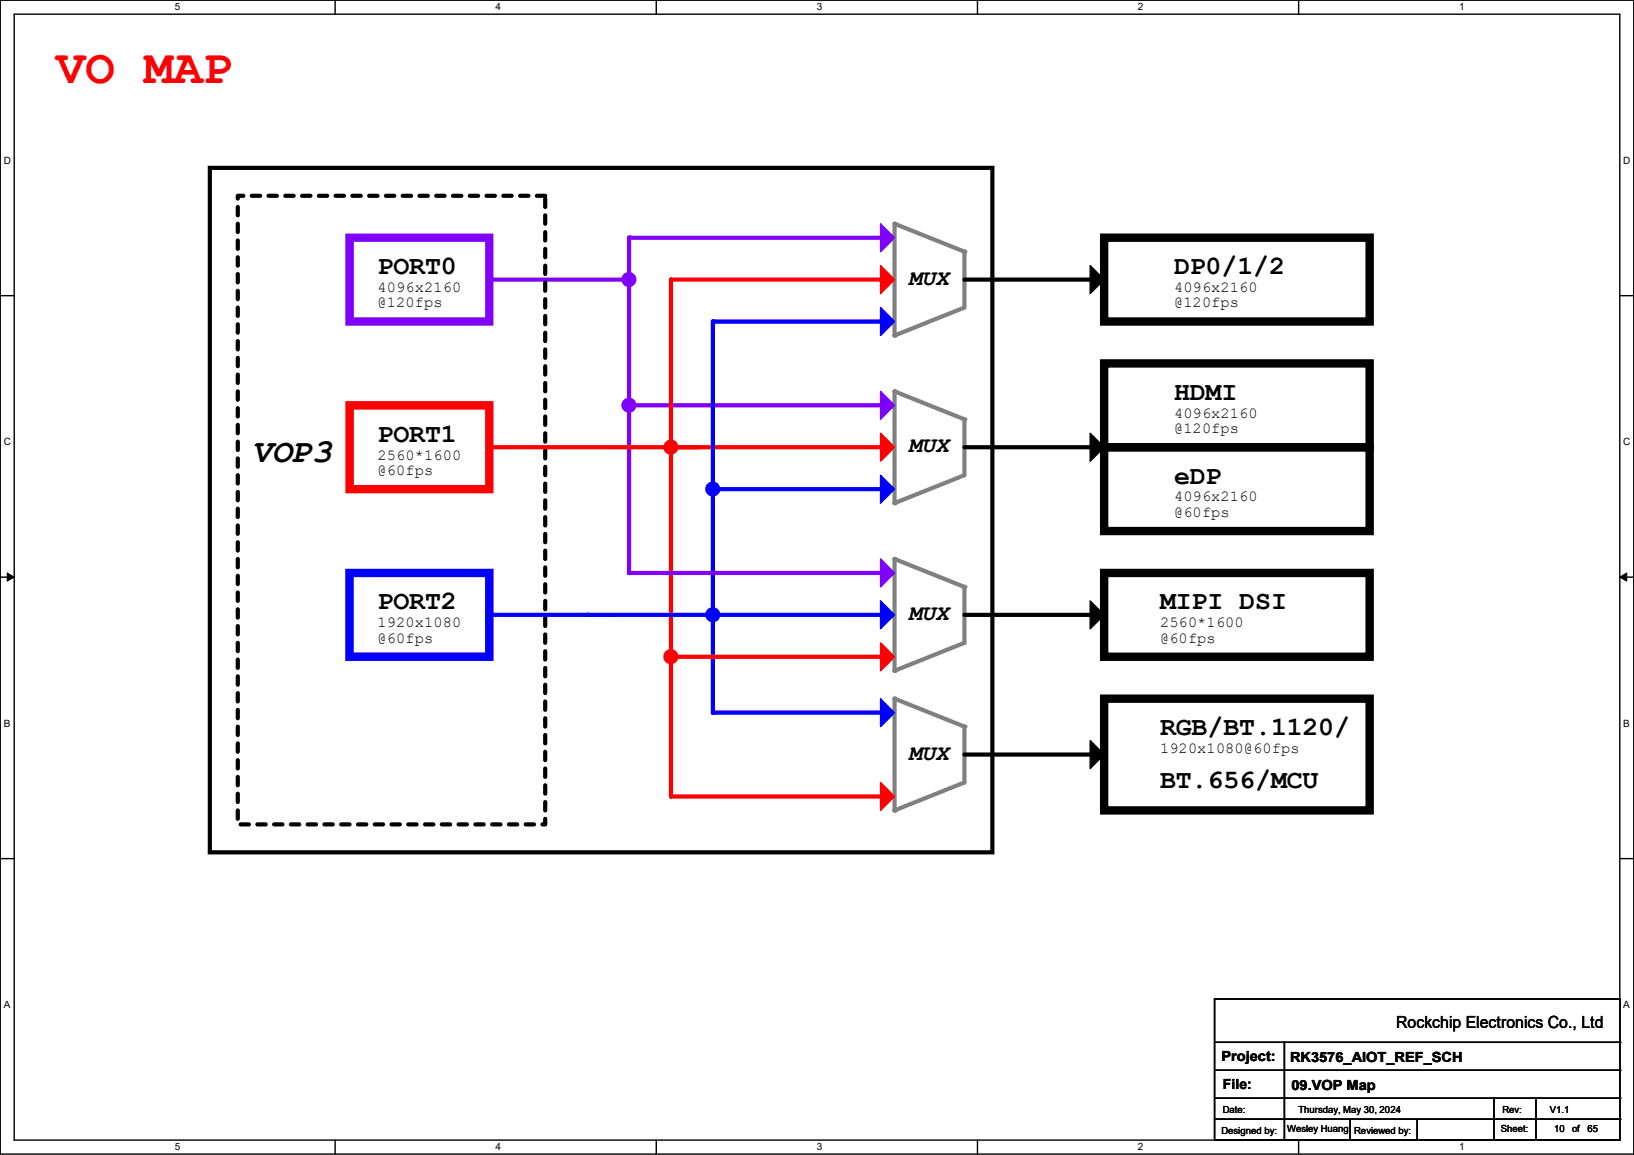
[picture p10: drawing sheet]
<svg xmlns="http://www.w3.org/2000/svg" width="297mm" height="210mm" viewBox="0 0 297 210" stroke-linecap="round" stroke-linejoin="round" font-family="sans-serif">
<path d="M0 0h297v209.8h-297zM2.6 2.6h291.8v204.7h-291.8z" fill="none" stroke="#000" stroke-width=".25"/>
<g fill="#fff">
<path d="M31.7 .3h1v2h-1z"/>
<path d="M31.7 207.6h1v1.9h-1z"/>
</g>
<path d="M60.9 0v2.6M60.9 207.3v2.5" fill="none" stroke="#000" stroke-width=".25"/>
<g fill="#fff">
<path d="M90.1 .3h1v2h-1z"/>
<path d="M90.1 207.6h1v1.9h-1z"/>
</g>
<path d="M119.3 0v2.6M119.3 207.3v2.5" fill="none" stroke="#000" stroke-width=".25"/>
<g fill="#fff">
<path d="M148.5 .3h.9v2h-.9z"/>
<path d="M148.5 207.6h.9v1.9h-.9z"/>
</g>
<path d="M177.7 0v2.6M177.7 207.3v2.5" fill="none" stroke="#000" stroke-width=".25"/>
<g fill="#fff">
<path d="M206.8 .3h1v2h-1z"/>
<path d="M206.8 207.6h1v1.9h-1z"/>
</g>
<path d="M236.1 0v2.6M236.1 207.3v2.5" fill="none" stroke="#000" stroke-width=".25"/>
<g fill="#fff">
<path d="M265.2 .3h1v2h-1z"/>
<path d="M265.2 207.6h1v1.9h-1z"/>
<path d="M.7 28.2h1.2v1.9h-1.2z"/>
<path d="M295.1 28.2h1.2v1.9h-1.2z"/>
<path d="M.7 79.3h1.2v2h-1.2z"/>
<path d="M295.1 79.3h1.2v2h-1.2z"/>
</g>
<path d="M0 53.8h2.6M294.4 53.8h2.6" fill="none" stroke="#000" stroke-width=".25"/>
<g fill="#fff">
<path d="M.7 130.5h1.2v2h-1.2z"/>
<path d="M295.1 130.5h1.1v2h-1.1z"/>
</g>
<path d="M0 104.9h2.6M294.4 104.9h2.6" fill="none" stroke="#000" stroke-width=".25"/>
<path d="M1.3 104.2l1.3 .7-1.3 .8zM294.4 104.9l1.3-.7v1.5z" fill="#000" stroke="#000" stroke-width=".18"/>
<g fill="#fff">
<path d="M.7 181.7h1.2v2h-1.2z"/>
<path d="M295.1 181.7h1.1v2h-1.1z"/>
</g>
<path d="M0 156.1h2.6M294.4 156.1h2.6" fill="none" stroke="#000" stroke-width=".25"/>
<path d="M175.3 45.8v10.1" fill="none" stroke="#808080" stroke-width=".76"/>
<circle cx="175.3" cy="45.8" r=".38" fill="#808080"/>
<path d="M162.6 40.7v20.3" fill="none" stroke="#808080" stroke-width=".76"/>
<circle cx="162.6" cy="61" r=".38" fill="#808080"/>
<path d="M175.3 55.9l-12.7 5.1" fill="none" stroke="#808080" stroke-width=".76"/>
<circle cx="162.6" cy="61" r=".38" fill="#808080"/>
<g fill="#8000ff" stroke="#8000ff" stroke-width=".25">
<path d="M160.1 40.7l2.5 2.5-2.5 2.6z" fill-rule="evenodd"/>
<circle cx="114.3" cy="50.8" r="1.25"/>
</g>
<path d="M160.1 48.3l2.5 2.5-2.5 2.6z" fill-rule="evenodd" fill="#f00" stroke="#f00" stroke-width=".25"/>
<path d="M198.2 48.3l2.5 2.5-2.5 2.6z" fill-rule="evenodd" fill="#000" stroke="#000" stroke-width=".25"/>
<path d="M114.3 43.2v61" fill="none" stroke="#8000ff" stroke-width=".76"/>
<circle cx="114.3" cy="104.2" r=".38" fill="#8000ff"/>
<path d="M122 50.8h38.1" fill="none" stroke="#f00" stroke-width=".76"/>
<circle cx="160.1" cy="50.8" r=".38" fill="#f00"/>
<path d="M175.3 50.8h22.9" fill="none" stroke="#000" stroke-width=".76"/>
<circle cx="198.2" cy="50.8" r=".38" fill="#000"/>
<path d="M175.3 76.2v10.2" fill="none" stroke="#808080" stroke-width=".76"/>
<circle cx="175.3" cy="76.2" r=".38" fill="#808080"/>
<path d="M160.1 55.9l2.5 2.6-2.5 2.5z" fill-rule="evenodd" fill="#00f" stroke="#00f" stroke-width=".25"/>
<path d="M162.6 71.2v20.3" fill="none" stroke="#808080" stroke-width=".76"/>
<circle cx="162.6" cy="91.5" r=".38" fill="#808080"/>
<path d="M175.3 86.4l-12.7 5.1" fill="none" stroke="#808080" stroke-width=".76"/>
<circle cx="162.6" cy="91.5" r=".38" fill="#808080"/>
<path d="M114.3 43.2h45.8" fill="none" stroke="#8000ff" stroke-width=".76"/>
<circle cx="114.3" cy="43.2" r=".38" fill="#8000ff"/>
<path d="M162.6 40.7l12.7 5.1" fill="none" stroke="#808080" stroke-width=".76"/>
<circle cx="162.6" cy="40.7" r=".38" fill="#808080"/>
<path d="M88.9 50.8h25.4" fill="none" stroke="#8000ff" stroke-width=".76"/>
<circle cx="88.9" cy="50.8" r=".38" fill="#8000ff"/>
<g fill="#8000ff" stroke="#8000ff" stroke-width=".25">
<path d="M160.1 71.2l2.5 2.5-2.5 2.5z" fill-rule="evenodd"/>
<circle cx="114.3" cy="73.7" r="1.25"/>
</g>
<path d="M129.6 58.5h30.5" fill="none" stroke="#00f" stroke-width=".76"/>
<circle cx="129.6" cy="58.5" r=".38" fill="#00f"/>
<path d="M63.5 104.2h25.4v15.2h-25.4z" fill="none" stroke="#00f" stroke-width="1.5"/>
<path d="M200.7 43.2h48.3v15.3h-48.3zM200.7 66.1h48.3v15.2h-48.3zM200.7 81.3h48.3v15.3h-48.3zM200.7 104.2h48.3v15.2h-48.3zM200.7 127h48.3v20.4h-48.3z" fill="none" stroke="#000" stroke-width="1.5"/>
<path d="M43.2 35.6h55.9v114.3h-55.9z" fill="none" stroke="#000" stroke-width=".76" stroke-dasharray="1.5 1.5"/>
<path d="M63.5 73.7h25.4v15.2h-25.4z" fill="none" stroke="#f00" stroke-width="1.5"/>
<path d="M63.5 43.2h25.4v15.3h-25.4z" fill="none" stroke="#8000ff" stroke-width="1.5"/>
<g fill="#f00" stroke="#f00" stroke-width=".25">
<path d="M160.1 78.8l2.5 2.5-2.5 2.6z" fill-rule="evenodd"/>
<circle cx="121.9" cy="81.3" r="1.25"/>
</g>
<path d="M198.2 78.8l2.5 2.5-2.5 2.6z" fill-rule="evenodd" fill="#000" stroke="#000" stroke-width=".25"/>
<circle cx="129.6" cy="88.9" r="1.25" fill="#00f" stroke="#00f" stroke-width=".25"/>
<path d="M175.3 81.3h22.9" fill="none" stroke="#000" stroke-width=".76"/>
<circle cx="198.2" cy="81.3" r=".38" fill="#000"/>
<path d="M175.3 106.7v10.2" fill="none" stroke="#808080" stroke-width=".76"/>
<circle cx="175.3" cy="106.7" r=".38" fill="#808080"/>
<path d="M160.1 86.4l2.5 2.5-2.5 2.6z" fill-rule="evenodd" fill="#00f" stroke="#00f" stroke-width=".25"/>
<path d="M162.6 101.6v20.4" fill="none" stroke="#808080" stroke-width=".76"/>
<circle cx="162.6" cy="122" r=".38" fill="#808080"/>
<path d="M175.3 116.9l-12.7 5.1" fill="none" stroke="#808080" stroke-width=".76"/>
<circle cx="162.6" cy="122" r=".38" fill="#808080"/>
<path d="M114.3 73.7h45.8" fill="none" stroke="#8000ff" stroke-width=".76"/>
<circle cx="114.3" cy="73.7" r=".38" fill="#8000ff"/>
<path d="M162.6 71.2l12.7 5" fill="none" stroke="#808080" stroke-width=".76"/>
<circle cx="162.6" cy="71.2" r=".38" fill="#808080"/>
<path d="M88.9 81.3h38.1" fill="none" stroke="#f00" stroke-width=".76"/>
<circle cx="88.9" cy="81.3" r=".38" fill="#f00"/>
<path d="M122 81.3h38.1" fill="none" stroke="#f00" stroke-width=".76"/>
<circle cx="122" cy="81.3" r=".38" fill="#f00"/>
<path d="M160.1 101.6l2.5 2.6-2.5 2.5z" fill-rule="evenodd" fill="#8000ff" stroke="#8000ff" stroke-width=".25"/>
<path d="M129.6 88.9h30.5" fill="none" stroke="#00f" stroke-width=".76"/>
<circle cx="129.6" cy="88.9" r=".38" fill="#00f"/>
<circle cx="129.6" cy="111.8" r="1.25" fill="#00f" stroke="#00f" stroke-width=".25"/>
<path d="M175.3 132.1v10.2" fill="none" stroke="#808080" stroke-width=".76"/>
<circle cx="175.3" cy="132.1" r=".38" fill="#808080"/>
<path d="M160.1 109.3l2.5 2.5-2.5 2.5z" fill-rule="evenodd" fill="#00f" stroke="#00f" stroke-width=".25"/>
<path d="M162.6 127v20.4" fill="none" stroke="#808080" stroke-width=".76"/>
<circle cx="162.6" cy="147.4" r=".38" fill="#808080"/>
<path d="M198.2 109.3l2.5 2.5-2.5 2.5z" fill-rule="evenodd" fill="#000" stroke="#000" stroke-width=".25"/>
<path d="M175.3 142.3l-12.7 5.1" fill="none" stroke="#808080" stroke-width=".76"/>
<circle cx="162.6" cy="147.4" r=".38" fill="#808080"/>
<g fill="#f00" stroke="#f00" stroke-width=".25">
<path d="M160.1 116.9l2.5 2.5-2.5 2.6z" fill-rule="evenodd"/>
<circle cx="121.9" cy="119.4" r="1.25"/>
</g>
<path d="M175.3 111.8h22.9" fill="none" stroke="#000" stroke-width=".76"/>
<circle cx="198.2" cy="111.8" r=".38" fill="#000"/>
<path d="M129.6 58.5v71.1" fill="none" stroke="#00f" stroke-width=".76"/>
<circle cx="129.6" cy="129.6" r=".38" fill="#00f"/>
<path d="M122 50.8v94" fill="none" stroke="#f00" stroke-width=".76"/>
<circle cx="122" cy="50.8" r=".38" fill="#f00"/>
<path d="M114.3 104.2h45.8" fill="none" stroke="#8000ff" stroke-width=".76"/>
<circle cx="114.3" cy="104.2" r=".38" fill="#8000ff"/>
<path d="M160.1 127l2.5 2.6-2.5 2.5z" fill-rule="evenodd" fill="#00f" stroke="#00f" stroke-width=".25"/>
<path d="M162.6 101.6l12.7 5.1" fill="none" stroke="#808080" stroke-width=".76"/>
<circle cx="162.6" cy="101.6" r=".38" fill="#808080"/>
<path d="M88.9 111.8h22.9" fill="none" stroke="#00f" stroke-width=".76"/>
<circle cx="88.9" cy="111.8" r=".38" fill="#00f"/>
<path d="M106.7 111.8h22.9" fill="none" stroke="#00f" stroke-width=".76"/>
<circle cx="106.7" cy="111.8" r=".38" fill="#00f"/>
<path d="M129.6 111.8h30.5" fill="none" stroke="#00f" stroke-width=".76"/>
<circle cx="129.6" cy="111.8" r=".38" fill="#00f"/>
<path d="M198.2 134.7l2.5 2.5-2.5 2.5z" fill-rule="evenodd" fill="#000" stroke="#000" stroke-width=".25"/>
<path d="M122 119.4h38.1" fill="none" stroke="#f00" stroke-width=".76"/>
<circle cx="122" cy="119.4" r=".38" fill="#f00"/>
<path d="M175.3 137.2h22.9" fill="none" stroke="#000" stroke-width=".76"/>
<circle cx="198.2" cy="137.2" r=".38" fill="#000"/>
<path d="M160.1 142.3l2.5 2.5-2.5 2.6z" fill-rule="evenodd" fill="#f00" stroke="#f00" stroke-width=".25"/>
<path d="M129.6 129.6h30.5" fill="none" stroke="#00f" stroke-width=".76"/>
<circle cx="129.6" cy="129.6" r=".38" fill="#00f"/>
<path d="M162.6 127l12.7 5.1" fill="none" stroke="#808080" stroke-width=".76"/>
<circle cx="162.6" cy="127" r=".38" fill="#808080"/>
<path d="M122 144.8h38.1" fill="none" stroke="#f00" stroke-width=".76"/>
<circle cx="122" cy="144.8" r=".38" fill="#f00"/>
<path d="M38.1 30.5h142.3v124.5h-142.3z" fill="none" stroke="#000" stroke-width=".76"/>
<g fill="none" stroke="#000" stroke-width=".25">
<path d="M220.8 181.7h73.6v25.6h-73.6zM220.8 189.5h73.6M220.8 194.6h73.6M220.8 199.7h73.6M233.5 189.5v17.8M271.6 199.7v7.6M279.2 199.7v7.6M294.4 189.5h.1M294.4 194.6h.1M294.4 199.7h.1M220.8 203.5h73.6M233.5 207.3h.1"/>
<path d="M245.4 207.3h.1M245.4 203.5v3.8M257.6 207.3h.1M257.6 203.5v3.8M271.6 207.3h.1M279.2 207.3h.1M294.4 203.5h.1"/>
</g>
<text font-size="8.9" fill="#f00" x="10.2" y="15.1">VO MAP</text>
<text font-size="6.1" x="45.8" y="84">VOP3</text>
<g font-size="4.8">
<text x="68.6" y="49.8">PORT0</text>
<text x="213.4" y="49.8">DP0/1/2</text>
<text x="213.4" y="72.7">HDMI</text>
<text x="68.6" y="80.3">PORT1</text>
<text x="213.4" y="87.9">eDP</text>
<text x="68.6" y="110.8">PORT2</text>
<text x="210.9" y="110.8">MIPI DSI</text>
<text x="210.9" y="133.6">RGB/BT.1120/</text>
<text x="210.9" y="143.3">BT.656/MCU</text>
</g>
<g font-size="4.1">
<text x="165.1" y="51.8">MUX</text>
<text x="165.1" y="82.3">MUX</text>
<text x="165.1" y="112.7">MUX</text>
<text x="165.1" y="138.1">MUX</text>
</g>
<text font-size="3" x="253.8" y="186.9">Rockchip Electronics Co., Ltd</text>
<g font-size="2.8">
<text x="68.6" y="53.1">4096x2160</text>
<text x="213.4" y="53.1">4096x2160</text>
<text x="68.6" y="55.9">@120fps</text>
<text x="213.4" y="55.9">@120fps</text>
<text x="213.4" y="75.9">4096x2160</text>
<text x="68.6" y="83.6">2560*1600</text>
<text x="213.4" y="78.7">@120fps</text>
<text x="68.6" y="86.4">@60fps</text>
<text x="213.4" y="91.2">4096x2160</text>
<text x="213.4" y="94">@60fps</text>
<text x="68.6" y="114">1920x1080</text>
<text x="68.6" y="116.8">@60fps</text>
<text x="210.9" y="114">2560*1600</text>
<text x="210.9" y="116.8">@60fps</text>
<text x="210.9" y="136.9">1920x1080@60fps</text>
</g>
<g font-size="2.5">
<text x="222" y="192.9">Project:</text>
<text x="222.3" y="198">File:</text>
<text x="234.5" y="193.2">RK3576_AIOT_REF_SCH</text>
<text x="234.7" y="198.2">09.VOP Map</text>
</g>
<g font-size="1.8">
<text x="31.7" y="1.9">5</text>
<text x="90.1" y="1.9">4</text>
<text x="148.5" y="1.9">3</text>
<text x="206.8" y="1.9">2</text>
<text x="265.2" y="1.9">1</text>
<text x=".7" y="29.8">D</text>
<text x="295.1" y="29.8">D</text>
<text x=".7" y="80.9">C</text>
<text x="295.1" y="80.9">C</text>
<text x=".7" y="132.1">B</text>
<text x="295.1" y="132.1">B</text>
<text x=".7" y="183.3">A</text>
<text x="295.1" y="183.3">A</text>
<text x="222.3" y="202.3">Date:</text>
<text x="236" y="202.3">Thursday, May 30, 2024</text>
<text x="273.1" y="202.3">Rev:</text>
<text x="281.7" y="202.3">V1.1</text>
<text x="31.7" y="209.2">5</text>
<text x="90.1" y="209.2">4</text>
<text x="148.5" y="209.2">3</text>
<text x="206.8" y="209.2">2</text>
<text x="222" y="206.1">Designed by:</text>
<text x="234" y="205.9">Wesley Huang</text>
<text x="246.2" y="206.1">Reviewed by:</text>
<text x="265.2" y="209.2">1</text>
<text x="272.8" y="205.9">Sheet:</text>
<text x="282.5" y="205.9">10</text>
<text x="285.7" y="205.9">of</text>
<text x="288.6" y="205.9">65</text>
</g>
</svg>
